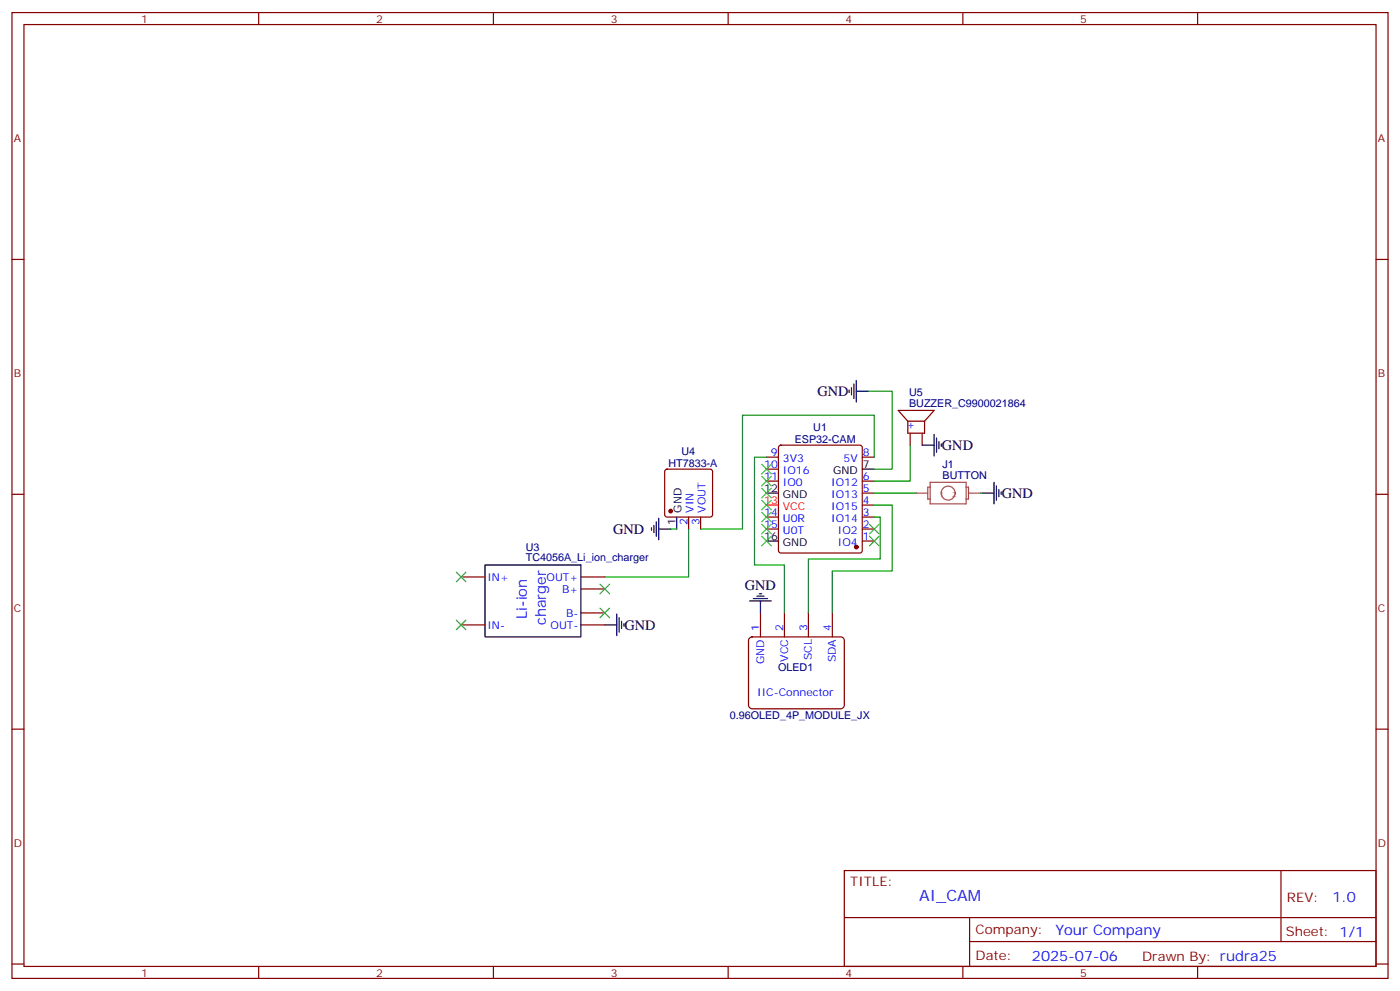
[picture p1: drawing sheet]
<svg xmlns="http://www.w3.org/2000/svg" width="412mm" height="292mm" viewBox="0 0 412 292" stroke-linecap="round" stroke-linejoin="round" font-family="sans-serif">
<g fill="none" stroke="#870000" stroke-width=".35">
<path d="M3.5 3.7h405.4v284.3h-405.4zM7.1 7.2h398.2v277.3h-398.2zM76.2 3.7v3.5M145.3 3.7v3.5M214.5 3.7v3.5M283.6 3.7v3.5M352.8 3.7v3.5M3.5 76.4h3.6M405.3 76.4h3.6M196 138.3l.5-.2h12.7l.5 .2 .2 .5v12.7l-.2 .5-.5 .2h-12.7l-.5-.2-.2-.5v-12.7zM225.8 134.6h3.5M225.8 138.1h3.5"/>
<path d="M229.5 131.3l.5-.2h23.3l.5 .2 .2 .5v30.3l-.2 .5-.5 .2h-23.3l-.5-.2-.2-.5v-30.3zM254 134.6h3.5M267.4 124v3.5h4.9v-3.5M267.4 124h4.9M267.4 124l-2.8-3.2h10.6l-2.9 3.2M268.1 127.5v3.6M271.6 127.5v3.6M3.5 145.5h3.6M202.8 152.2v3.6M206.4 152.2v3.6M225.8 155.8h3.5M225.8 152.2h3.5"/>
<path d="M225.8 141.6h3.5M254 159.3h3.5M254 155.8h3.5M254 152.2h3.5M254 148.7h3.5M254 145.2h3.5M254 141.6h3.5M405.3 145.5h3.6M135.8 169.9h7.1M171.1 173.4h7.1M171.1 169.9h7.1M135.8 184h7.1"/>
<path d="M171.1 184h7.1M171.1 180.4h7.1M220.7 187.9l.8-.4h26.1l.7 .2 .4 .9v19l-.2 .6-.9 .5h-26.1l-.6-.3-.4-.8v-19zM224 180.4v7.1M231.1 180.4v7.1M238.1 180.4v7.1M245.2 180.4v7.1M3.5 214.7h3.6M405.3 214.7h3.6M248.7 256.3h156.6v28.2h-156.6zM377.3 256.3v20.9M248.7 270.1h156.5"/>
<path d="M285.6 277.2h119.6M285.6 270.1v14.2M3.5 283.8h3.6M76.2 284.5v3.5M145.3 284.5v3.5M214.5 284.5v3.5M283.6 284.5v3.5M352.8 284.5v3.5M405.3 283.8h3.6"/>
</g>
<g fill="#870000" stroke="#870000" stroke-width=".35">
<circle cx="252.2" cy="161" r=".53"/>
<circle cx="197.6" cy="150.5" r=".53"/>
</g>
<g fill="none" stroke="#000" stroke-width=".35">
<path d="M250.1 114.8v.7M250.8 114.1v2.1M251.5 113.1v4.2M252.2 115.2h3.6M252.2 112v6.4M254 138.1h3.5M271.6 131.1h3.6M275.2 127.9v6.3M275.9 128.9v4.3M276.6 130v2.1M277.3 130.7v.7M191.9 155.4v.7"/>
<path d="M192.6 154.7v2.1M193.3 153.6v4.3M194 155.8h3.6M194 152.6v6.3M199.3 152.2v3.6M225.8 145.2h3.5M225.8 159.3h3.5M289.3 145.2h3.5M292.8 142v6.3M293.5 143.1v4.2M294.2 144.1v2.1M294.9 144.8v.7"/>
<path d="M142.9 166.3h28.2v21.2h-28.2zM220.8 176.9h6.4M221.9 176.2h4.2M223 175.5h2.1M223.7 174.8h.7M224 176.9v3.5M178.2 184h3.5M181.7 180.8v6.3M182.4 181.9v4.2M183.1 182.9v2.1M183.8 183.6v.7"/>
</g>
<path d="M225.8 148.7h3.5" fill="none" stroke="#f00" stroke-width=".35"/>
<path d="M255.8 115.2h7v22.9h-5.3M225.8 134.6h-3.6v31.7h8.9v14.1M257.5 134.6v-12.4h-38.8v33.6h-12.3M268.1 131.1v10.5h-10.6M197.6 155.8h1.7M202.8 155.8v14.1h-24.6M257.5 152.2h1.8v12.4h-21.2v15.8M257.5 148.7h5.3v19.4h-17.6v12.3M257.5 145.2h12.4M288.9 145.2h.4" fill="none" stroke="#008700" stroke-width=".35"/>
<g fill="none" stroke="#a64a4a" stroke-width=".35">
<path d="M269.9 145.2h3.4M274 142h10.6v6.3h-10.6zM274 143.4h-.7v3.5h.7M284.6 143.4h.7v3.5h-.7M285.5 145.2h3.4"/>
<circle cx="279.3" cy="145.2" r="2.06"/>
</g>
<g fill="none" stroke="#3c3" stroke-width=".35">
<path d="M224.4 136.7l2.8 2.8M227.2 136.7l-2.8 2.8M224.4 140.2l2.8 2.9M224.4 143.8l2.8 2.8M224.4 147.3l2.8 2.8M224.4 150.8l2.8 2.8M224.4 154.3l2.8 2.9M224.4 157.9l2.8 2.8M227.2 140.2l-2.8 2.9M227.2 143.8l-2.8 2.8M227.2 147.3l-2.8 2.8M227.2 150.8l-2.8 2.8"/>
<path d="M227.2 154.3l-2.8 2.9M227.2 157.9l-2.8 2.8M256.1 154.3l2.8 2.9M256.1 157.9l2.8 2.8M258.9 154.3l-2.8 2.9M258.9 157.9l-2.8 2.8M134.4 168.5l2.8 2.8M137.2 168.5l-2.8 2.8M176.7 172l2.9 2.8M176.7 179l2.9 2.9M179.6 172l-2.9 2.8M179.6 179l-2.9 2.9"/>
<path d="M134.4 182.6l2.8 2.8M137.2 182.6l-2.8 2.8"/>
</g>
<text font-size="4.6" fill="#00f" x="270.8" y="265.3">AI_CAM</text>
<g font-size="4.2">
<text x="240.8" y="116.6">GND</text>
<text x="277.5" y="132.5">GND</text>
<text x="295.1" y="146.6">GND</text>
<text x="180.6" y="157.1">GND</text>
<text x="219.4" y="173.7">GND</text>
<text x="184" y="185.4">GND</text>
</g>
<g font-size="4.2" fill="#00f">
<text x="155.2" y="182.2" transform="rotate(-90 155.2 182.2)">Li-ion</text>
<text x="160.8" y="184" transform="rotate(-90 160.8 184)">charger</text>
<text x="392.5" y="265.6">1.0</text>
<text x="310.9" y="275.1">Your Company</text>
<text x="304" y="282.9">2025-07-06</text>
</g>
<g font-size="3.9" fill="#800">
<text x="250.5" y="260.9">TITLE:</text>
<text x="379.1" y="265.6">REV:</text>
<text x="287.4" y="275.1">Company:</text>
<text x="378.7" y="275.7">Sheet: 1/1</text>
<text x="287.4" y="282.8">Date:</text>
<text x="336.4" y="282.8">Drawn By: rudra25</text>
</g>
<g font-size="3.2" fill="#800">
<text x="41.6" y="6.7">1</text>
<text x="110.8" y="6.7">2</text>
<text x="179.9" y="6.7">3</text>
<text x="249.1" y="6.7">4</text>
<text x="318.2" y="6.7">5</text>
<text x="4.1" y="41.8">A</text>
<text x="405.9" y="41.8">A</text>
<text x="4.1" y="110.9">B</text>
<text x="405.9" y="110.9">B</text>
<text x="4.1" y="180.1">C</text>
<text x="405.9" y="180.1">C</text>
<text x="4.1" y="249.2">D</text>
<text x="405.9" y="249.2">D</text>
<text x="41.6" y="287.5">1</text>
<text x="110.8" y="287.5">2</text>
<text x="179.9" y="287.5">3</text>
<text x="249.1" y="287.5">4</text>
<text x="318.2" y="287.5">5</text>
</g>
<g font-size="3.2" fill="#000080">
<text x="267.8" y="119.8">BUZZER_C9900021864</text>
<text x="267.8" y="116.6">U5</text>
<text x="234.1" y="130.5">ESP32-CAM</text>
<text x="239.6" y="126.8">U1</text>
<text x="196.9" y="137.5">HT7833-A</text>
<text x="200.7" y="134">U4</text>
<text x="277.7" y="137.8">J1</text>
<text x="277.7" y="140.9">BUTTON</text>
<text x="154.9" y="165.3">TC4056A_Li_ion_charger</text>
<text x="154.9" y="162.2">U3</text>
<text x="229.2" y="197.5">OLED1</text>
<text x="214.9" y="211.6">0.96OLED_4P_MODULE_JX</text>
</g>
<g font-size="3.2" fill="#00f">
<text x="269.2" y="126.5" transform="rotate(-90 269.2 126.5)">+</text>
<text x="225.1" y="137.8">10</text>
<text x="227.1" y="134.2">9</text>
<text x="230.6" y="136">3V3</text>
<text x="248.5" y="136">5V</text>
<text x="254.2" y="134.2">8</text>
<text x="225.1" y="141.3">11</text>
<text x="230.6" y="139.5">IO16</text>
<text x="230.6" y="143.1">IO0</text>
<text x="244.8" y="143.1">IO12</text>
<text x="254.2" y="141.3">6</text>
<text x="244.8" y="146.6">IO13</text>
<text x="254.2" y="148.3">4</text>
<text x="254.2" y="144.8">5</text>
<text x="202.5" y="154.4" transform="rotate(-90 202.5 154.4)">2</text>
<text x="204.3" y="150.9" transform="rotate(-90 204.3 150.9)">VIN</text>
<text x="206" y="154.4" transform="rotate(-90 206 154.4)">3</text>
<text x="207.8" y="150.9" transform="rotate(-90 207.8 150.9)">VOUT</text>
<text x="225.1" y="151.9">14</text>
<text x="225.1" y="155.4">15</text>
<text x="230.6" y="153.6">U0R</text>
<text x="244.8" y="153.6">IO14</text>
<text x="244.8" y="150.1">IO15</text>
<text x="254.2" y="155.4">2</text>
<text x="254.2" y="151.9">3</text>
<text x="230.6" y="157.2">U0T</text>
<text x="246.8" y="160.7">IO4</text>
<text x="246.8" y="157.2">IO2</text>
<text x="254.2" y="158.9">1</text>
<text x="143.6" y="170.9">IN+</text>
<text x="161" y="170.9">OUT+</text>
<text x="165.6" y="174.4">B+</text>
<text x="143.6" y="185">IN-</text>
<text x="162.2" y="185">OUT-</text>
<text x="166.8" y="181.5">B-</text>
<text x="223.7" y="185.7" transform="rotate(-90 223.7 185.7)">1</text>
<text x="230.7" y="185.7" transform="rotate(-90 230.7 185.7)">2</text>
<text x="237.8" y="185.7" transform="rotate(-90 237.8 185.7)">3</text>
<text x="244.8" y="185.7" transform="rotate(-90 244.8 185.7)">4</text>
<text x="225.1" y="195.5" transform="rotate(-90 225.1 195.5)">GND</text>
<text x="232.1" y="194.8" transform="rotate(-90 232.1 194.8)">VCC</text>
<text x="239.2" y="194.4" transform="rotate(-90 239.2 194.4)">SCL</text>
<text x="246.2" y="195" transform="rotate(-90 246.2 195)">SDA</text>
<text x="223.1" y="205">IIC-Connector</text>
</g>
<g font-size="3.2">
<text x="254.2" y="137.8">7</text>
<text x="245.4" y="139.5">GND</text>
<text x="225.1" y="144.8">12</text>
<text x="230.6" y="146.6">GND</text>
<text x="199" y="154.4" transform="rotate(-90 199 154.4)">1</text>
<text x="200.7" y="150.9" transform="rotate(-90 200.7 150.9)">GND</text>
<text x="225.1" y="158.9">16</text>
<text x="230.6" y="160.7">GND</text>
</g>
<g font-size="3.2" fill="#f00">
<text x="225.1" y="148.3">13</text>
<text x="230.6" y="150.1">VCC</text>
</g>
<g font-size="2.1" fill="#a54b4b">
<text x="276.7" y="146.2">1</text>
<text x="280.5" y="146.2">2</text>
</g>
</svg>
